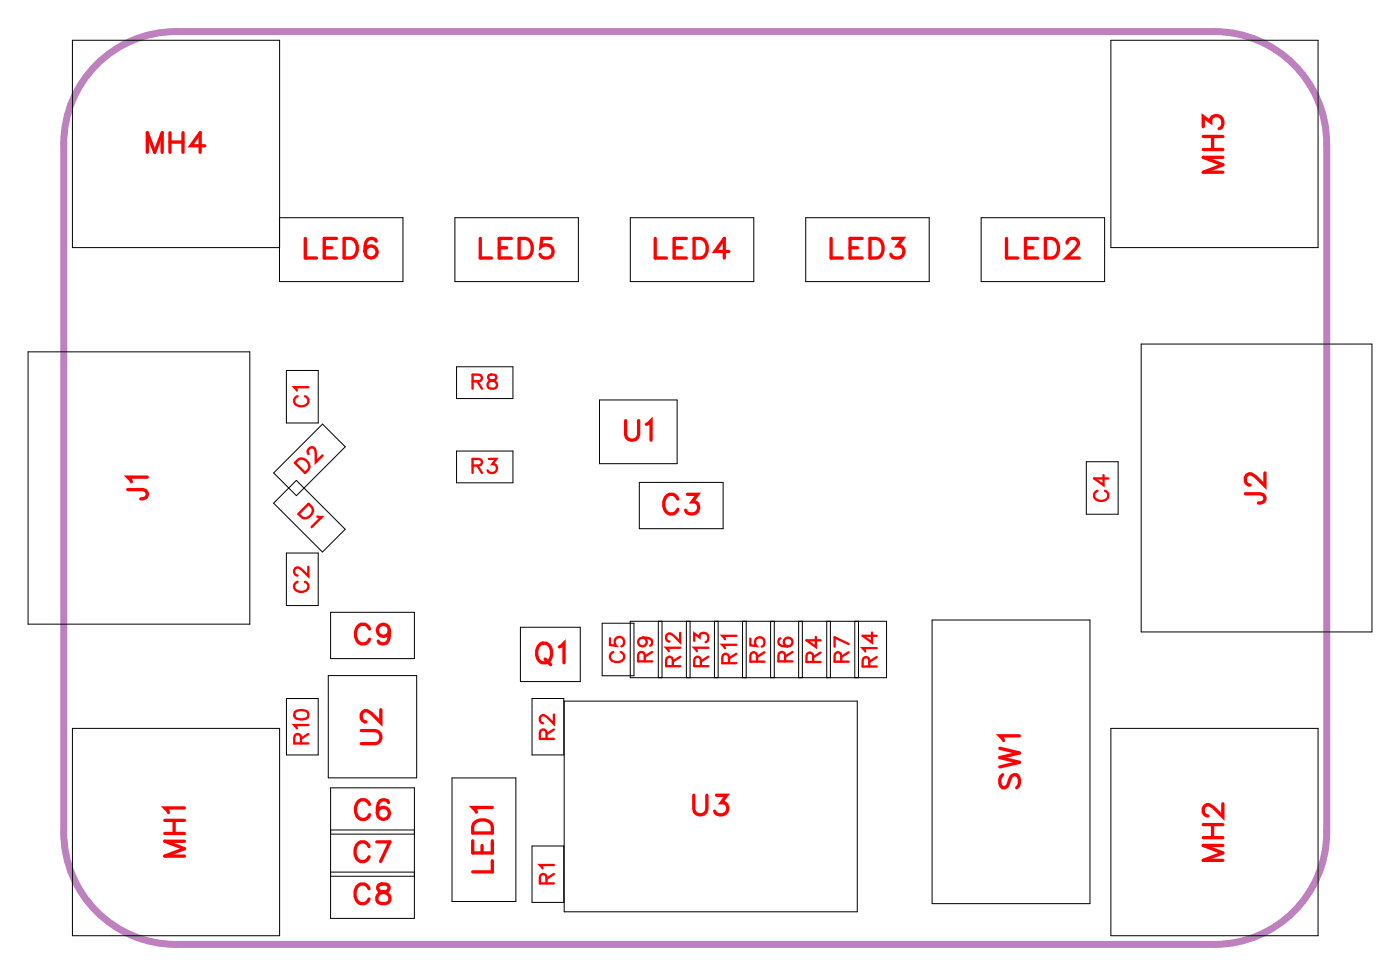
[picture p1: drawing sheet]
<svg xmlns="http://www.w3.org/2000/svg" width="51mm" height="35mm" viewBox="0 0 51 35" stroke-linecap="round" stroke-linejoin="round" font-family="sans-serif">
<path d="M3.5 2.3a4.1 4.1 0 0 1 2.9-1.2h37.6a4.1 4.1 0 0 1 4 4.1v24.9a4.1 4.1 0 0 1-4 4.1h-37.6a4.1 4.1 0 0 1-4.1-4.1v-24.9a4 4 0 0 1 1.2-2.9z" fill="none" stroke="#bf80bf" stroke-width=".25"/>
<g fill="none" stroke="#000" stroke-width=".04">
<path d="M1 12.7h8v9.9h-8zM9.9 18.2l.8-.8 1.8 1.7-.8 .9zM10.1 7.9h4.5v2.3h-4.5v-8.7h-7.5v7.5h7.5M10.4 13.4h1.1v1.9h-1.1zM11.7 15.3l.8 .9-1.8 1.7-.8-.8zM16.5 7.9h4.4v2.3h-4.4zM16.5 13.3h2.1v1.1h-2.1zM16.5 16.3h2.1v1.2h-2.1zM21.7 14.5h2.8v2.3h-2.8zM22.8 7.9h4.5v2.3h-4.5zM23.1 17.5h3.1v1.6h-3.1zM29.2 7.9h4.4v2.3h-4.4z"/>
<path d="M35.5 7.9h4.5v2.3h-4.5zM39.3 16.7h1.2v1.9h-1.2zM40.2 1.5h7.5v7.5h-7.5zM41.3 12.4h8.4v10.5h-8.4zM2.6 26.3h7.5v7.5h-7.5zM10.4 20h1.1v1.9h-1.1zM10.4 25.3h1.1v2h-1.1zM11.9 24.4h3.2v3.7h-3.2zM12 31.7h3M12 30h3M12 31.5h3M12 22.2h3v1.6h-3z"/>
<path d="M12 28.5h3v4.7h-3zM12 30.2h3M16.4 28.1h2.3v4.5h-2.3zM18.8 22.7h2.2v2h-2.2zM19.3 30.6h1.1v2h-1.1zM19.3 25.3h1.1v2h-1.1zM20.4 25.4h10.6v7.6h-10.6zM21.8 22.5h1.1v1.9h-1.1zM22.8 22.5h9.3v2h-9.3zM23.8 22.5v2M24 22.5v2M24.8 22.5v2"/>
<path d="M25 22.5v2M25.9 22.5v2M26 22.5v2M26.9 22.5v2M27 22.5v2M27.9 22.5v2M28 22.5v2M28.9 22.5v2M29 22.5v2M29.9 22.5v2M30.1 22.5v2M30.9 22.5v2"/>
<path d="M31.1 22.5v2M33.7 22.4h5.8v10.3h-5.8zM40.2 26.3h7.5v7.5h-7.5z"/>
</g>
<g fill="none" stroke="#f00" stroke-width=".08">
<path d="M10.8 14.3a.19 .19 0 0 0-.1 .2 .19 .19 0 0 0 .1 .2h.2a.19 .19 0 0 0 .2-.2 .19 .19 0 0 0-.2-.2M11.2 14h-.5v.1M17.1 16.8h.3v-.1l-.3-.1v.5M17.1 13.8h.3v-.2h-.3v.5M17.3 13.8l.1 .3M17.3 16.8l.1 .3M17.7 13.6v.1l.3 .2a.17 .17 0 0 1-.2 .2 .17 .17 0 0 1-.1-.2l.3-.2-.1-.1zM17.7 16.6h.3l-.2 .2a.17 .17 0 0 1 .1 .3 .17 .17 0 0 1-.2-.1M39.7 17.8a.19 .19 0 0 0-.1 .2 .19 .19 0 0 0 .2 .1h.1a.19 .19 0 0 0 .2-.1 .19 .19 0 0 0-.1-.2M39.9 17.2v.4l-.3-.3h.5M10.7 25.8a.25 .25 0 0 1 .3-.1 .25 .25 0 0 1 .1 .3 .25 .25 0 0 1-.3 .1 .25 .25 0 0 1-.1-.3zM10.8 21a.19 .19 0 0 0-.1 .3 .19 .19 0 0 0 .1 .1h.2a.19 .19 0 0 0 .2-.1 .19 .19 0 0 0-.2-.3"/>
<path d="M10.9 26.9v-.3h-.1l-.1 .3h.5M11.2 20.5v.3l-.5-.3v.2l.1 .1M11.2 26.2h-.5l.1 .1M11.2 26.6l-.3 .1M19.8 32v-.3l-.2-.1-.1 .4h.6M19.8 26.7v-.3h-.2l-.1 .3h.6M20.1 31.3h-.6l.1 .1M20.1 31.6l-.3 .2M20.1 25.8v.4l-.4-.3-.2 .1 .2 .2M20.1 26.4l-.3 .2M22.1 23.1v.2l.2 .1a.18 .18 0 0 1 0-.3 .18 .18 0 0 1 .3 0 .18 .18 0 0 1-.1 .3M22.2 23.6a.19 .19 0 0 0-.1 .2 .19 .19 0 0 0 .2 .1h.1a.19 .19 0 0 0 .2-.1 .19 .19 0 0 0-.1-.2"/>
<path d="M23.3 23.1a.16 .16 0 0 1 .1 .2 .16 .16 0 0 1-.2 0 .16 .16 0 0 1 0-.2h.4l-.1 .3M23.3 23.9v-.3h-.1l-.1 .3h.5M23.6 23.6l-.3 .2M24.4 24.1l-.1-.3h-.1l-.1 .3h.5M24.6 23.4h-.5l.1 .2M24.6 22.9v.3l-.3-.3-.2 .1 .1 .2M24.6 23.8l-.2 .1M25.1 23.2v-.3l.2 .2a.18 .18 0 0 1 .3-.2 .17 .17 0 0 1-.1 .3M25.4 24.1v-.3h-.2l-.1 .3h.5M25.6 23.4h-.5l.1 .2M25.6 23.8l-.2 .1M26.4 24v-.3l-.2-.1-.1 .4h.6"/>
<path d="M26.7 23.3h-.6l.1 .1M26.7 23h-.6l.1 .1M26.7 23.6l-.3 .2M27.2 23.1v.2l.2 .1a.18 .18 0 0 1 0-.3 .18 .18 0 0 1 .2 0 .18 .18 0 0 1 0 .3M27.4 23.9v-.3h-.1l-.1 .3h.5M27.7 23.6l-.3 .2M28.3 23.1h-.1a.22 .22 0 0 0 .2 .3 .22 .22 0 0 0 .2-.3 .16 .16 0 0 0-.2 .1 .16 .16 0 0 0 .1 .2M28.4 23.9v-.3h-.1l-.1 .3h.5M28.7 23.6l-.3 .2M29.4 23.9v-.2l-.1-.1-.1 .3h.5M29.5 23v.4l-.3-.2h.5M29.7 23.6l-.3 .2"/>
<path d="M30.5 23.9l-.1-.3h-.1l-.1 .3h.5M30.7 23.6l-.2 .2M30.7 23.3l-.5-.2v.3M31.5 24.1l-.1-.3h-.1l-.1 .3h.5M31.6 22.9v.3l-.4-.2h.5M31.7 23.4h-.5l.1 .2M31.7 23.8l-.2 .1"/>
</g>
<g fill="none" stroke="#f00" stroke-width=".12">
<path d="M4.6 17.7h.7v.3h-.2M5.3 17.3h-.7l.2 .1M5.3 5.5v-.7l.3 .7 .3-.7v.7M6.2 4.8v.7M6.2 5.1h.4M6.6 4.8v.7M7.4 5.3h-.5l.3-.5v.7M11.1 8.6v.7h.4M11.7 9h.3M12.2 8.6h-.5v.7h.5M12.5 8.6h.2a.38 .38 0 0 1 .2 .4 .38 .38 0 0 1-.2 .3h-.2zM13.6 8.7a.35 .35 0 0 0-.4 .2 .35 .35 0 0 0 .2 .4 .22 .22 0 0 0 .3-.2 .22 .22 0 0 0-.3-.2 .22 .22 0 0 0-.2 .2"/>
<path d="M17.4 8.6v.7h.4M18.1 9h.2M18.5 8.6h-.4v.7h.4M18.8 8.6h.2a.38 .38 0 0 1 .3 .4 .38 .38 0 0 1-.3 .3h-.2zM20 8.6h-.4v.3a.25 .25 0 0 1 .4 0 .25 .25 0 0 1-.1 .4 .25 .25 0 0 1-.4-.1M22.6 15.2v.5l.2 .2 .3-.1v-.6M23.4 15.3l.2-.1v.7M23.7 8.6v.7h.4M24.4 9h.3M24.5 18.1a.26 .26 0 0 0-.3-.2 .26 .26 0 0 0-.2 .3v.1a.26 .26 0 0 0 .2 .3 .26 .26 0 0 0 .3-.2M24.8 8.6h-.4v.7h.4M24.9 17.9h.4l-.2 .3a.24 .24 0 0 1 .1 .3 .24 .24 0 0 1-.4 0"/>
<path d="M25.1 8.6h.3a.38 .38 0 0 1 .2 .4 .38 .38 0 0 1-.2 .3h-.3zM26.4 9.1h-.5l.3-.5v.7M30.1 8.6v.7h.4M30.8 9h.2M31.2 8.6h-.4v.7h.4M31.5 8.6h.2a.38 .38 0 0 1 .3 .4 .38 .38 0 0 1-.3 .3h-.2zM32.3 8.6h.4l-.2 .3a.24 .24 0 0 1 .2 .4 .25 .25 0 0 1-.5-.1M36.4 8.6v.7h.4M37.1 9h.3M37.6 8.6h-.5v.7h.5M37.8 8.6h.3a.38 .38 0 0 1 .2 .4 .38 .38 0 0 1-.2 .3h-.3zM38.6 8.8l.2-.2h.1l.1 .2-.1 .2-.3 .3h.5"/>
<path d="M43.6 4.6v-.4l.2 .2a.24 .24 0 0 1 .4-.2 .25 .25 0 0 1-.1 .5M43.6 5.4h.7M43.6 4.9h.7M43.9 4.9v.5M44.3 5.7h-.7l.7 .3-.7 .2h.7M45.1 17.9h.6l.1 .2-.2 .1M45.8 17.1v.5l-.3-.4-.3-.1-.1 .2v.1l.2 .1M6 30.1h.7M6 29.7h.7M6.3 29.7v.4M6.7 29.2h-.7l.1 .2M6.7 30.4h-.7l.7 .3-.7 .3h.7"/>
<path d="M13.1 26.4h.5l.2 .2-.1 .3h-.6M13.4 30.6a.26 .26 0 0 0-.3-.1 .26 .26 0 0 0-.2 .2v.2a.26 .26 0 0 0 .2 .3 .26 .26 0 0 0 .3-.2M13.4 32.1a.26 .26 0 0 0-.3-.1 .26 .26 0 0 0-.2 .3v.1a.26 .26 0 0 0 .2 .3 .26 .26 0 0 0 .3-.2M13.4 22.8a.26 .26 0 0 0-.3-.2 .26 .26 0 0 0-.2 .3v.1a.26 .26 0 0 0 .2 .3 .26 .26 0 0 0 .3-.2M13.4 29.1a.26 .26 0 0 0-.3-.2 .26 .26 0 0 0-.2 .3v.2a.26 .26 0 0 0 .2 .2 .26 .26 0 0 0 .3-.1M13.6 30.5h.5l-.3 .7M13.7 32v.2l.3 .1 .1 .2a.24 .24 0 0 1-.2 .2 .24 .24 0 0 1-.3-.2l.5-.4-.1-.1zM13.8 25.7v.4l-.4-.3-.2-.1-.1 .1v.2l.1 .1M14.1 29h-.1a.35 .35 0 0 0-.4 .2 .35 .35 0 0 0 .3 .4 .22 .22 0 0 0 .2-.2 .22 .22 0 0 0-.2-.2 .22 .22 0 0 0-.2 .2M14.1 22.8a.22 .22 0 0 1-.3 .2 .22 .22 0 0 1-.1-.3 .22 .22 0 0 1 .4 0v.1a.34 .34 0 0 1-.3 .5l-.1-.1M17.1 30.4v.5h.7v-.5M17.1 29.8a.39 .39 0 0 1 .7 .1v.2h-.7z"/>
<path d="M17.5 30.6v.3M17.8 29.2h-.7l.1 .2M17.8 31.1v.4h-.7M19.5 23.4l.1-.1a.33 .33 0 0 1 .4 .3 .33 .33 0 0 1-.4 .3l-.2-.2zM19.7 23.8l.2 .2M20.2 23.4l.2-.1v.7M25.1 28.8v.5l.2 .2 .3-.1v-.6M25.9 28.8h.4l-.2 .2a.24 .24 0 0 1 .2 .4 .24 .24 0 0 1-.4-.1M36.2 27.1l.7 .1-.7 .2 .7 .2-.7 .1M36.3 28l-.1 .2 .1 .3 .2-.1 .2-.4h.1l.1 .2-.1 .3M36.9 26.6h-.7l.1 .2M43.6 30.3h.7"/>
<path d="M43.6 29.8h.7M43.9 29.8v.5M44.3 29.1v.4l-.4-.3-.2-.1-.1 .1v.2l.1 .1M44.3 30.6h-.7l.7 .3-.7 .2h.7"/>
</g>
<path d="M10.7 16.7l.1-.1a.27 .27 0 0 1 .3 .1 .27 .27 0 0 1 .1 .3l-.2 .1zM10.8 18.6l.4-.4 .1 .1a.27 .27 0 0 1-.1 .4 .27 .27 0 0 1-.3 0zM11.2 16.4v-.2h.2v.5l.3-.2M11.5 18.7h.1l-.3 .4" fill="none" stroke="#f00" stroke-width=".09"/>
<g font-size="1.2" fill="#fff">
<text x="5.3" y="5.8">MH4</text>
<text x="11" y="9.6">LED6</text>
<text x="17.3" y="9.6">LED5</text>
<text x="23.7" y="9.6">LED4</text>
<text x="30" y="9.6">LED3</text>
<text x="36.4" y="9.6">LED2</text>
<text x="44.6" y="6.3" transform="rotate(-90 44.6 6.3)">MH3</text>
<text x="22.6" y="16.2">U1</text>
<text x="5.6" y="18.1" transform="rotate(-90 5.6 18.1)">J1</text>
<text x="12.8" y="23.6">C9</text>
<text x="24" y="18.9">C3</text>
<text x="46.1" y="18.3" transform="rotate(-90 46.1 18.3)">J2</text>
<text x="12.8" y="29.9">C6</text>
<text x="14.1" y="27" transform="rotate(-90 14.1 27)">U2</text>
<text x="19.4" y="24.3">Q1</text>
<text x="25.1" y="29.8">U3</text>
<text x="37.2" y="28.6" transform="rotate(-90 37.2 28.6)">SW1</text>
<text x="7" y="31" transform="rotate(-90 7 31)">MH1</text>
<text x="12.8" y="31.5">C7</text>
<text x="12.8" y="33">C8</text>
<text x="18.1" y="31.6" transform="rotate(-90 18.1 31.6)">LED1</text>
<text x="44.6" y="31.2" transform="rotate(-90 44.6 31.2)">MH2</text>
</g>
<g font-size=".9" fill="#fff">
<text x="11.2" y="17.3" transform="rotate(-45 11.2 17.3)">D2</text>
<text x="11.4" y="14.7" transform="rotate(-90 11.4 14.7)">C1</text>
<text x="17.1" y="17.3">R3</text>
<text x="17.1" y="14.3">R8</text>
<text x="10.6" y="18.7" transform="rotate(45 10.6 18.7)">D1</text>
<text x="11.4" y="21.5" transform="rotate(-90 11.4 21.5)">C2</text>
<text x="22.8" y="24" transform="rotate(-90 22.8 24)">C5</text>
<text x="23.8" y="24" transform="rotate(-90 23.8 24)">R9</text>
<text x="27.9" y="24" transform="rotate(-90 27.9 24)">R5</text>
<text x="28.9" y="24" transform="rotate(-90 28.9 24)">R6</text>
<text x="29.9" y="24" transform="rotate(-90 29.9 24)">R4</text>
<text x="30.9" y="24" transform="rotate(-90 30.9 24)">R7</text>
<text x="40.3" y="18.2" transform="rotate(-90 40.3 18.2)">C4</text>
<text x="11.4" y="26.9" transform="rotate(-90 11.4 26.9)">R10</text>
<text x="20.3" y="26.8" transform="rotate(-90 20.3 26.8)">R2</text>
<text x="24.8" y="24.1" transform="rotate(-90 24.8 24.1)">R12</text>
<text x="25.9" y="24.1" transform="rotate(-90 25.9 24.1)">R13</text>
<text x="26.9" y="24" transform="rotate(-90 26.9 24)">R11</text>
<text x="31.9" y="24.2" transform="rotate(-90 31.9 24.2)">R14</text>
<text x="20.3" y="32" transform="rotate(-90 20.3 32)">R1</text>
</g>
</svg>
